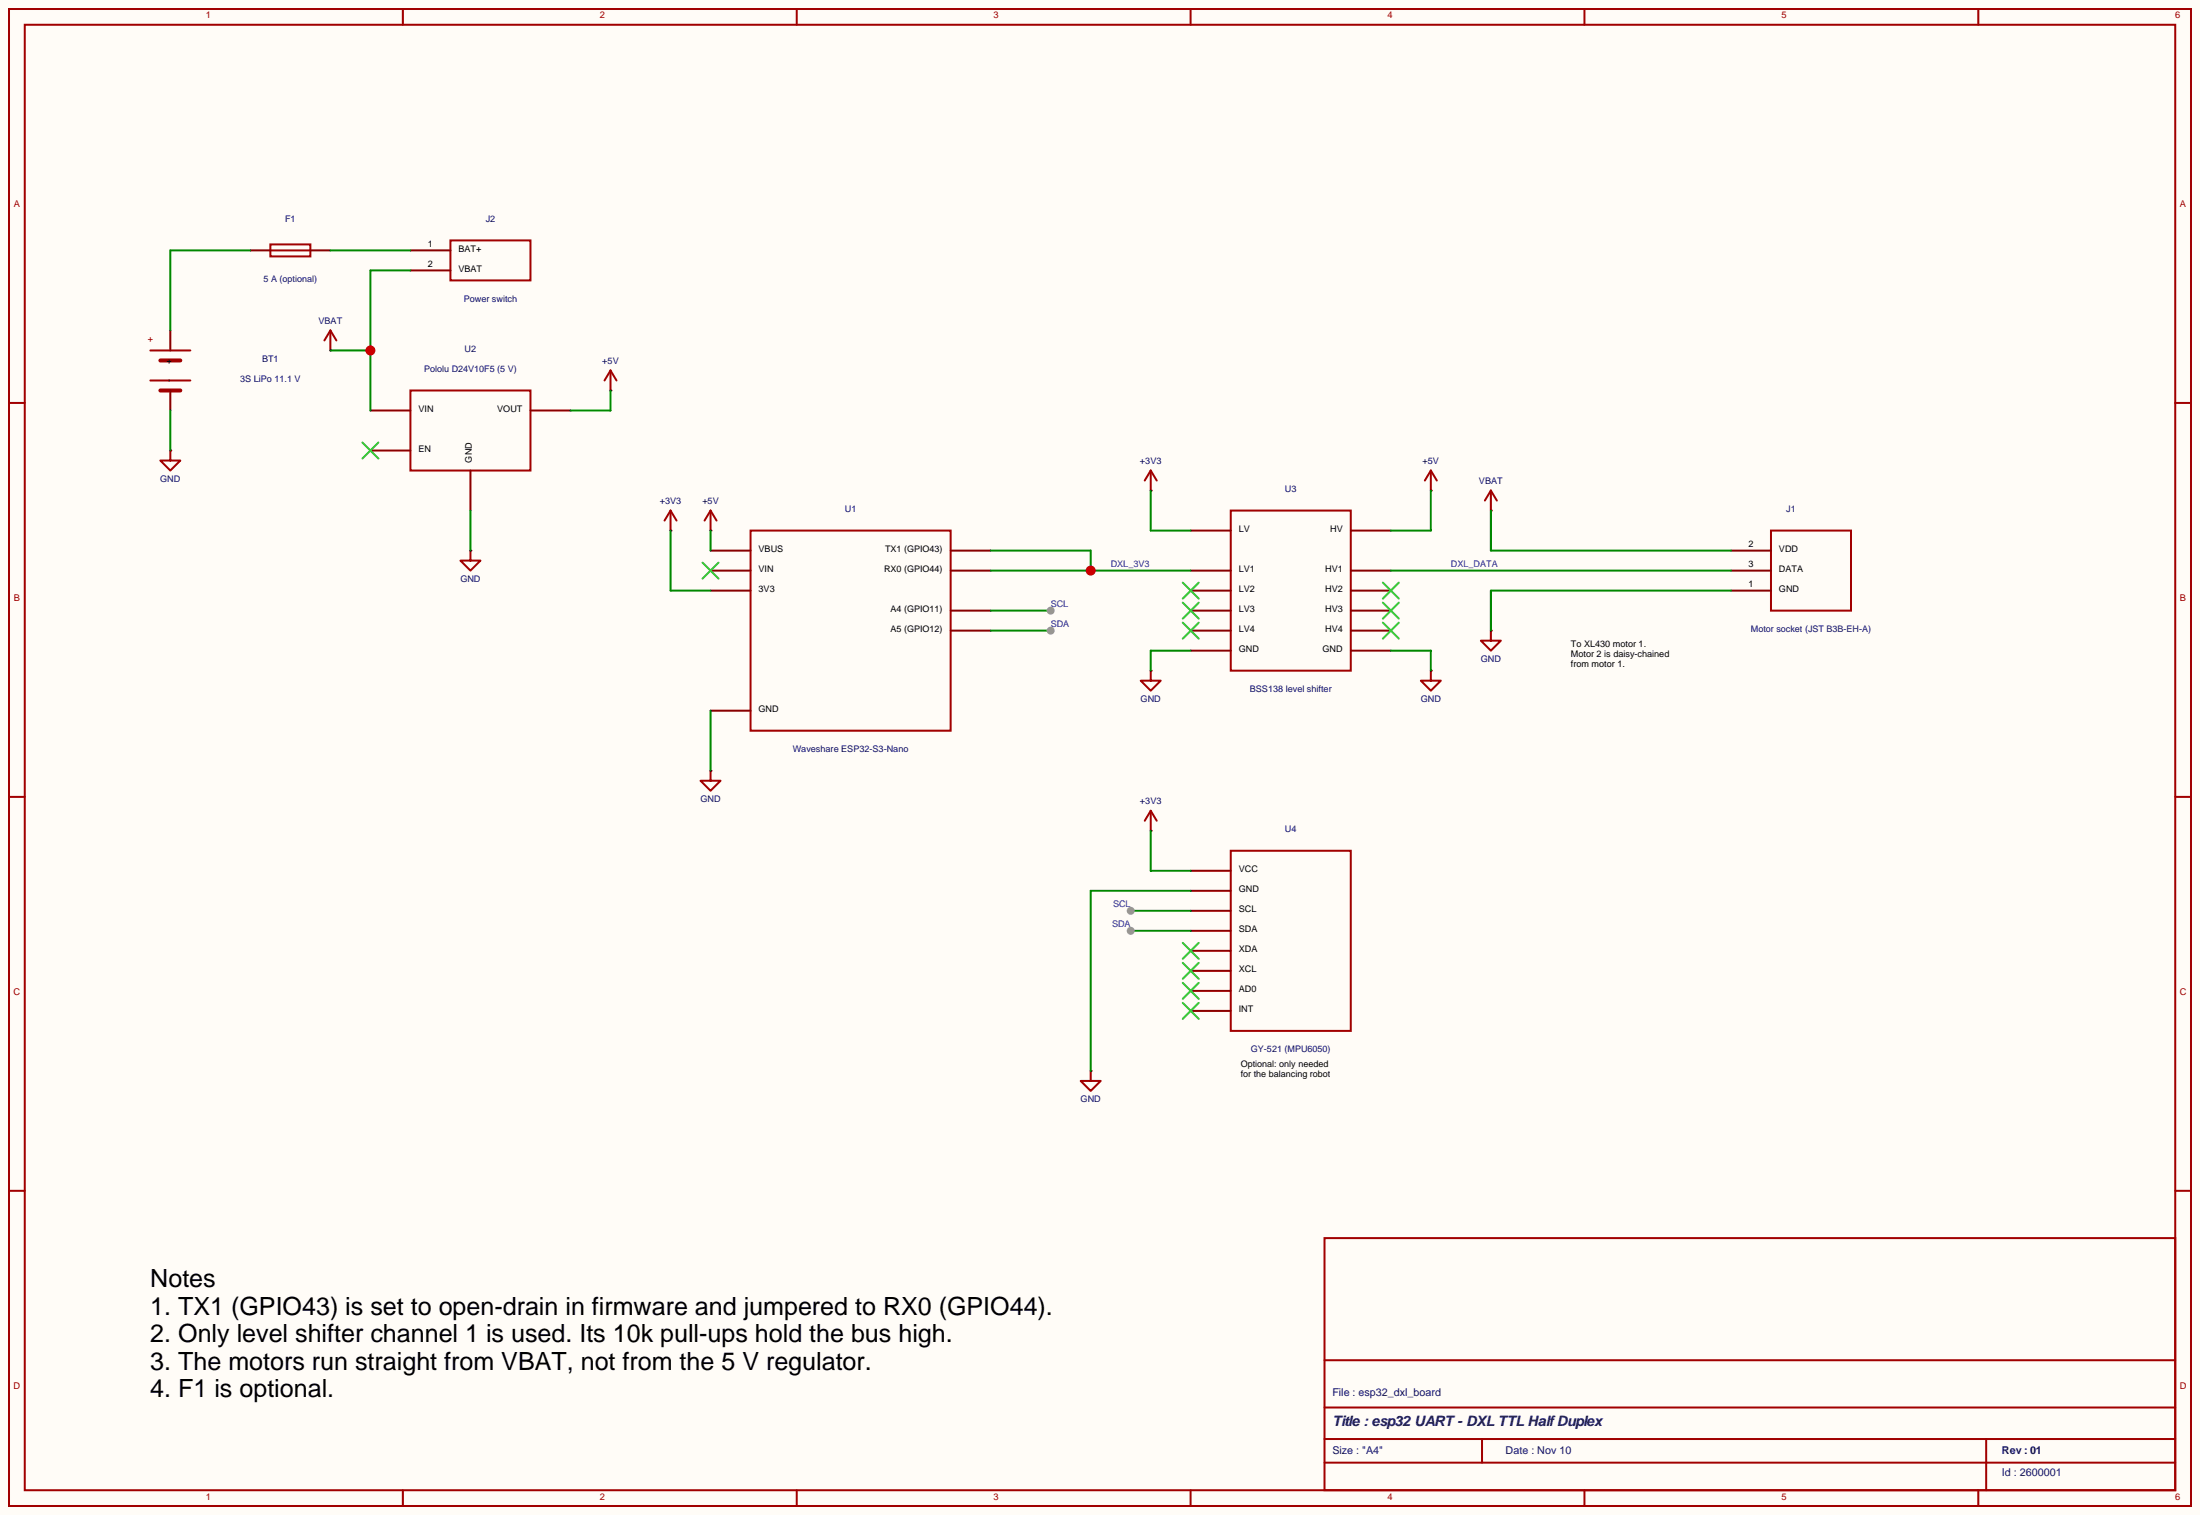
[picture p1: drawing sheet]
<svg xmlns="http://www.w3.org/2000/svg" width="279mm" height="192mm" viewBox="0 0 279 192" stroke-linecap="round" stroke-linejoin="round" font-family="sans-serif">
<path d="M0 0h279.3v192.3h-279.3z" fill="#fffcf7"/>
<g fill="none" stroke="#a10000" stroke-width=".25">
<path d="M1.1 1.1h277v190h-277zM3.1 3.1h273v186h-273zM51.1 1.1v2M101.1 1.1v2M151.1 1.1v2M201.1 1.1v2M251.1 1.1v2M34.3 31h5.1v1.5h-5.1zM34.3 31.8h5.1M57.2 30.5h10.1v5.1h-10.1zM1.1 51.1h2M19.1 44.5h5.1"/>
<path d="M19.1 48.3h5.1M21.6 57.2v1.3h1.3l-1.3 1.2-1.2-1.2h1.2M41.9 41.9l-.7 1.3M41.9 41.9v2.6M41.9 41.9l.8 1.3M52.1 49.6h15.2v10.1h-15.2zM77.5 47l-.8 1.3M77.5 47v2.6M77.5 47l.8 1.3M146.1 59.7l-.8 1.3M146.1 59.7v2.6M146.1 59.7l.7 1.3"/>
<path d="M181.6 59.7l-.7 1.3M181.6 59.7v2.6M181.6 59.7l.8 1.3M276.1 51.1h2M59.7 69.9v1.3h1.3l-1.3 1.2-1.2-1.2h1.2M85.1 64.8l-.7 1.3M85.1 64.8v2.5M85.1 64.8l.8 1.3M90.2 64.8l-.8 1.3M90.2 64.8v2.5M90.2 64.8l.8 1.3M95.3 67.3h25.4v25.4h-25.4z"/>
<path d="M156.2 64.8h15.3v20.3h-15.3zM189.3 62.3l-.8 1.2M189.3 62.3v2.5M189.3 62.3l.7 1.2M224.8 67.3h10.2v10.2h-10.2zM90.2 97.8v1.3h1.3l-1.3 1.3-1.3-1.3h1.3M146.1 85.1v1.3h1.3l-1.3 1.3-1.3-1.3h1.3M181.6 85.1v1.3h1.3l-1.3 1.3-1.2-1.3h1.2M189.3 80v1.3h1.2l-1.2 1.3-1.3-1.3h1.3M1.1 101.1h2M146.1 102.9v2.5M146.1 102.9l-.8 1.3"/>
<path d="M146.1 102.9l.7 1.3M156.2 108h15.3v22.8h-15.3zM276.1 101.1h2M138.5 135.9v1.3h1.2l-1.2 1.3-1.3-1.3h1.3M1.1 151.1h2M168.1 157.1h108v32h-108zM276.1 151.1h2M168.1 178.6h108M168.1 172.6h108M51.1 189.1v2M101.1 189.1v2M151.1 189.1v2"/>
<path d="M168.1 185.6h108M168.1 182.6h108M188.1 182.6v3M201.1 189.1v2M251.1 189.1v2M252.1 182.6v6.5"/>
</g>
<path d="M20.4 45.8h2.5M20.4 49.6h2.5" fill="none" stroke="#a10000" stroke-width=".51"/>
<g fill="none" stroke="#870000" stroke-width=".25">
<path d="M31.8 31.8h2.5M39.4 31.8h2.5M52.1 31.8h5.1M52.1 34.3h5.1M21.6 57.2h.1M21.6 41.9v2.6M21.6 49.6v2.5M41.9 44.5h.1M47 52.1h5.1M47 57.2h5.1M59.7 59.7v5.1M67.3 52.1h5.1"/>
<path d="M77.5 49.6h.1M59.7 69.9h.1M85.1 67.3h.1M90.2 67.3h.1M90.2 69.9h5.1M90.2 72.4h5.1M90.2 75h5.1M120.7 69.9h5.1M120.7 72.4h5.1M120.7 77.5h5.1M146.1 62.3h.1M151.2 72.4h5"/>
<path d="M151.2 75h5M151.2 77.5h5M151.2 67.3h5M171.5 72.4h5.1M171.5 75h5.1M171.5 77.5h5.1M171.5 67.3h5.1M181.6 62.3h.1M189.3 64.8h.1M219.7 69.9h5.1M219.7 72.4h5.1M219.7 75h5.1"/>
<path d="M90.2 97.8h.1M90.2 90.2h5.1M120.7 80h5.1M146.1 85.1h.1M151.2 80h5M151.2 82.6h5M171.5 80h5.1M171.5 82.6h5.1M181.6 85.1h.1M189.3 80h.1M146.1 105.4h.1M151.2 110.5h5"/>
<path d="M151.2 113.1h5M151.2 115.6h5M151.2 118.1h5M138.5 135.9h.1M151.2 120.7h5M151.2 123.2h5M151.2 125.8h5M151.2 128.3h5"/>
</g>
<g fill="none" stroke="#3c3" stroke-width=".25">
<path d="M46 56.2l2 2M48 56.2l-2 2M89.2 71.4l2 2M91.2 71.4l-2 2M150.1 73.9l2.1 2.1M150.1 76.5l2.1 2M150.1 79l2.1 2.1M152.2 73.9l-2.1 2.1M152.2 76.5l-2.1 2M152.2 79l-2.1 2.1M175.5 73.9l2.1 2.1M175.5 76.5l2.1 2"/>
<path d="M175.5 79l2.1 2.1M177.6 73.9l-2.1 2.1M177.6 76.5l-2.1 2M177.6 79l-2.1 2.1M150.1 119.7l2.1 2M152.2 119.7l-2.1 2M150.1 122.2l2.1 2M150.1 124.7l2.1 2.1M150.1 127.3l2.1 2M152.2 122.2l-2.1 2M152.2 124.7l-2.1 2.1M152.2 127.3l-2.1 2"/>
</g>
<path d="M31.8 31.8h-10.2v10.1M41.9 31.8h10.2M52.1 34.3h-5.1v17.8M21.6 52.1v5.1M41.9 44.5h5.1" fill="none" stroke="#008700" stroke-width=".25"/>
<circle cx="47" cy="44.5" r=".63" fill="#c00"/>
<path d="M77.5 49.6v2.5h-5.1M59.7 64.8v5.1M85.1 67.3v7.7h5.1M90.2 67.3v2.6M125.8 69.9h12.7v2.5M125.8 72.4h25.4M90.2 90.2v7.6" fill="none" stroke="#008700" stroke-width=".25"/>
<circle cx="138.5" cy="72.4" r=".63" fill="#c00"/>
<path d="M125.8 77.5h7.6M146.1 62.3v5h5.1M176.6 72.4h43.1M181.6 62.3v5h-5M189.3 64.8v5.1h30.4M219.7 75h-30.4v5M151.2 82.6h-5.1v2.5M176.6 82.6h5v2.5" fill="none" stroke="#008700" stroke-width=".25"/>
<circle cx="133.4" cy="77.5" r=".51" fill="#999"/>
<path d="M125.8 80h7.6" fill="none" stroke="#008700" stroke-width=".25"/>
<circle cx="133.4" cy="80" r=".51" fill="#999"/>
<path d="M143.5 115.6h7.7M146.1 105.4v5.1h5.1M151.2 113.1h-12.7v22.8" fill="none" stroke="#008700" stroke-width=".25"/>
<circle cx="143.5" cy="115.6" r=".51" fill="#999"/>
<path d="M143.5 118.1h7.7" fill="none" stroke="#008700" stroke-width=".25"/>
<circle cx="143.5" cy="118.1" r=".51" fill="#999"/>
<g font-size="3.2">
<text x="19.1" y="163.4">Notes</text>
<text x="19.1" y="166.9">1. TX1 (GPIO43) is set to open-drain in firmware and jumpered to RX0 (GPIO44).</text>
<text x="19.1" y="170.4">2. Only level shifter channel 1 is used. Its 10k pull-ups hold the bus high.</text>
<text x="19.1" y="173.9">3. The motors run straight from VBAT, not from the 5 V regulator.</text>
<text x="19.1" y="177.4">4. F1 is optional.</text>
</g>
<text font-size="1.8" fill="#000080" x="169.1" y="181">Title : esp32 UART - DXL TTL Half Duplex</text>
<g font-size="1.4" fill="#000080">
<text x="169.1" y="177.1">File : esp32_dxl_board</text>
<text x="169.1" y="184.5">Size : &quot;A4&quot;</text>
<text x="191.1" y="184.5">Date : Nov 10</text>
<text x="254.1" y="184.5">Rev : 01</text>
<text x="254.1" y="187.3">Id : 2600001</text>
</g>
<g font-size="1.2" fill="#a00000">
<text x="26.1" y="2.3">1</text>
<text x="76.1" y="2.3">2</text>
<text x="126.1" y="2.3">3</text>
<text x="176.1" y="2.3">4</text>
<text x="226.1" y="2.3">5</text>
<text x="276.1" y="2.3">6</text>
<text x="1.7" y="26.3">A</text>
<text x="276.7" y="26.3">A</text>
<text x="18.7" y="43.4">+</text>
<text x="1.7" y="76.3">B</text>
<text x="276.7" y="76.3">B</text>
<text x="1.7" y="126.3">C</text>
<text x="276.7" y="126.3">C</text>
<text x="1.7" y="176.3">D</text>
<text x="276.7" y="176.3">D</text>
<text x="26.1" y="190.3">1</text>
<text x="76.1" y="190.3">2</text>
<text x="126.1" y="190.3">3</text>
<text x="176.1" y="190.3">4</text>
<text x="226.1" y="190.3">5</text>
<text x="276.1" y="190.3">6</text>
</g>
<g font-size="1.2" fill="#000080">
<text x="36.2" y="28.1">F1</text>
<text x="61.7" y="28.1">J2</text>
<text x="40.4" y="41.1">VBAT</text>
<text x="58.9" y="38.3">Power switch</text>
<text x="33.3" y="45.9">BT1</text>
<text x="59" y="44.7">U2</text>
<text x="76.5" y="46.2">+5V</text>
<text x="30.5" y="48.5">3S LiPo 11.1 V</text>
<text x="144.7" y="58.9">+3V3</text>
<text x="180.6" y="58.9">+5V</text>
<text x="20.3" y="61.2">GND</text>
<text x="83.8" y="64">+3V3</text>
<text x="89.2" y="64">+5V</text>
<text x="107.2" y="65">U1</text>
<text x="163.1" y="62.4">U3</text>
<text x="187.8" y="61.4">VBAT</text>
<text x="226.8" y="65">J1</text>
<text x="58.4" y="73.9">GND</text>
<text x="144.8" y="89.1">GND</text>
<text x="158.7" y="87.8">BSS138 level shifter</text>
<text x="180.4" y="89.1">GND</text>
<text x="188" y="84">GND</text>
<text x="100.6" y="95.5">Waveshare ESP32-S3-Nano</text>
<text x="88.9" y="101.8">GND</text>
<text x="144.7" y="102.1">+3V3</text>
<text x="163.1" y="105.6">U4</text>
<text x="137.2" y="139.9">GND</text>
</g>
<g font-size="1.2">
<text x="54.3" y="31.3">1</text>
<text x="54.3" y="33.9">2</text>
<text x="58.2" y="32">BAT+</text>
<text x="58.2" y="34.5">VBAT</text>
<text x="21.8" y="46.2" transform="rotate(-90 21.8 46.2)">+</text>
<text x="21.8" y="48.5" transform="rotate(-90 21.8 48.5)">-</text>
<text x="53.1" y="52.3">VIN</text>
<text x="63.1" y="52.3">VOUT</text>
<text x="53.1" y="57.4">EN</text>
<text x="59.9" y="58.7" transform="rotate(-90 59.9 58.7)">GND</text>
<text x="96.3" y="70.1">VBUS</text>
<text x="157.3" y="67.5">LV</text>
<text x="168.9" y="67.5">HV</text>
<text x="222" y="69.4">2</text>
<text x="222" y="72">3</text>
<text x="225.8" y="70.1">VDD</text>
<text x="96.3" y="72.6">VIN</text>
<text x="96.3" y="75.1">3V3</text>
<text x="157.3" y="72.6">LV1</text>
<text x="157.3" y="75.1">LV2</text>
<text x="157.3" y="77.7">LV3</text>
<text x="168.2" y="72.6">HV1</text>
<text x="168.2" y="75.1">HV2</text>
<text x="168.2" y="77.7">HV3</text>
<text x="222" y="74.5">1</text>
<text x="225.8" y="72.6">DATA</text>
<text x="225.8" y="75.1">GND</text>
<text x="157.3" y="80.2">LV4</text>
<text x="157.3" y="82.8">GND</text>
<text x="167.9" y="82.8">GND</text>
<text x="168.2" y="80.2">HV4</text>
<text x="199.4" y="82.1">To XL430 motor 1.</text>
<text x="199.4" y="83.4">Motor 2 is daisy-chained</text>
<text x="199.4" y="84.7">from motor 1.</text>
<text x="96.3" y="90.4">GND</text>
<text x="157.3" y="110.7">VCC</text>
<text x="157.3" y="113.2">GND</text>
<text x="157.3" y="115.8">SCL</text>
<text x="157.3" y="118.3">SDA</text>
<text x="157.3" y="120.9">XDA</text>
<text x="157.3" y="123.4">XCL</text>
<text x="157.3" y="125.9">AD0</text>
<text x="157.3" y="128.5">INT</text>
</g>
<g font-size="1.2" fill="#00f">
<text x="141" y="72">DXL_3V3</text>
<text x="184.2" y="72">DXL_DATA</text>
<text x="133.4" y="77">SCL</text>
<text x="133.4" y="79.6">SDA</text>
<text x="141.2" y="117.7">SDA</text>
<text x="141.3" y="115.1">SCL</text>
</g>
<g font-size="1.1" fill="#000080">
<text x="33.5" y="35.7">5 A (optional)</text>
<text x="53.8" y="47.2">Pololu D24V10F5 (5 V)</text>
<text x="222.3" y="80.2">Motor socket (JST B3B-EH-A)</text>
<text x="158.8" y="133.5">GY-521 (MPU6050)</text>
</g>
<g font-size="1.1">
<text x="112.4" y="70">TX1 (GPIO43)</text>
<text x="112.2" y="72.6">RX0 (GPIO44)</text>
<text x="113.1" y="77.7">A4 (GPIO11)</text>
<text x="113.1" y="80.2">A5 (GPIO12)</text>
<text x="157.5" y="135.4">Optional: only needed</text>
<text x="157.5" y="136.7">for the balancing robot</text>
</g>
</svg>
